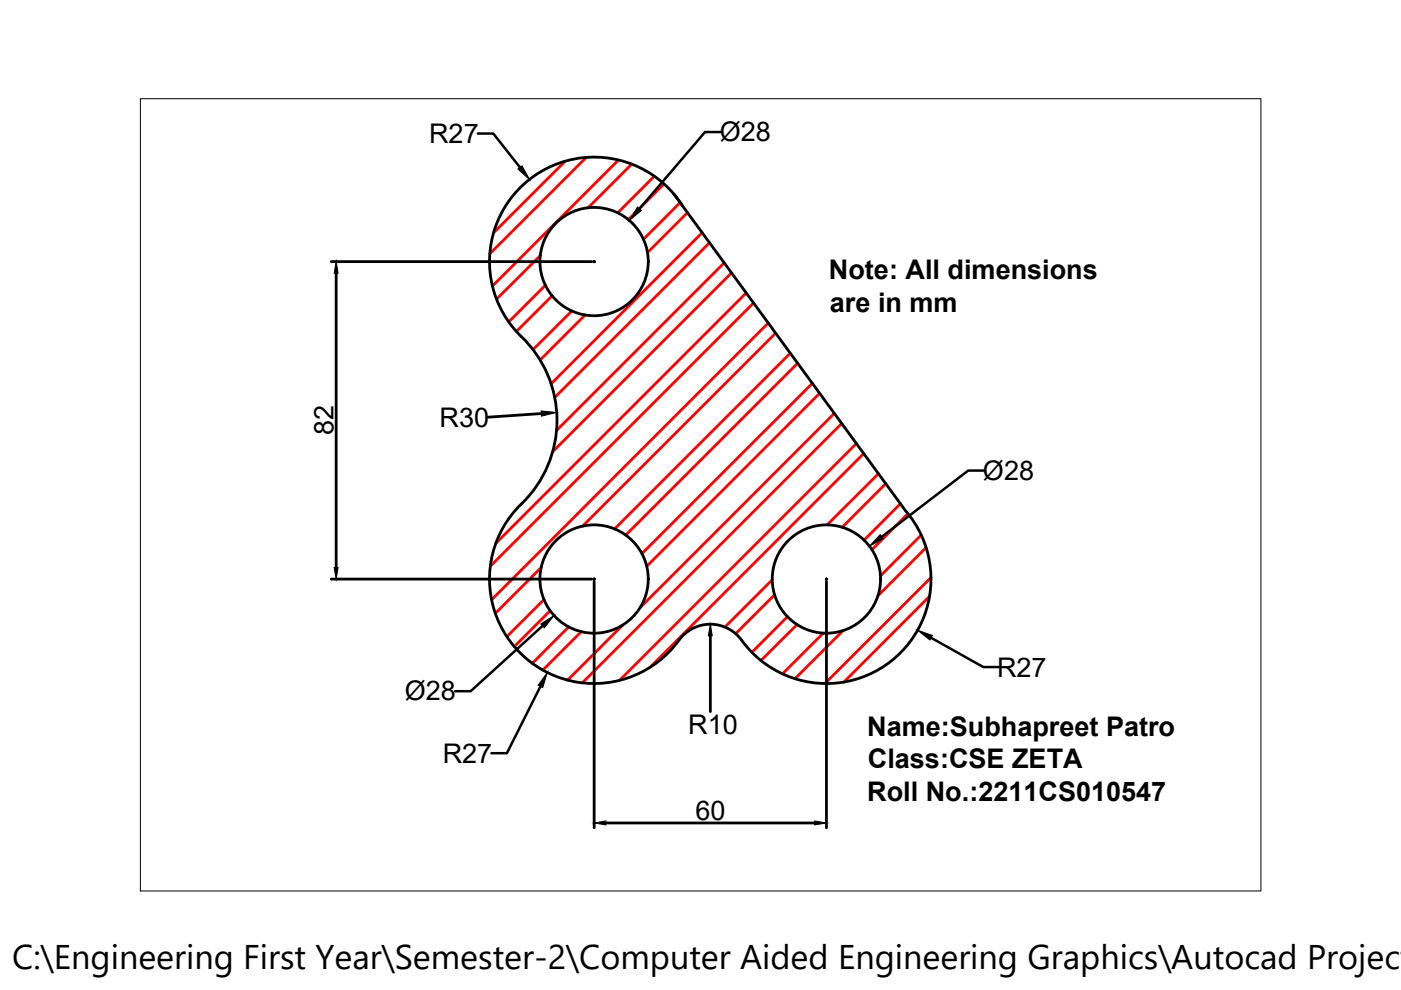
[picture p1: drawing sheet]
<svg xmlns="http://www.w3.org/2000/svg" width="297mm" height="210mm" viewBox="0 0 297 210" stroke-linecap="round" stroke-linejoin="round" font-family="sans-serif">
<!-- layer: 0 -->
<g fill="none" stroke="#f00" stroke-width=".59">
<path d="M119.8 34.2l-15.1 15.1M124.3 33.4l-20.4 20.4M131.1 33.9l-26.7 26.7M133.9 34.8l-9.2 9.3M138.7 37.4l-7.7 7.7M140.8 39l-7.6 7.6M114.6 54.2l-9.3 9.2M144.2 43l-7.8 7.7M145.8 45.1l-8.5 8.4M148.9 49.3l-32.1 32.1M150.4 51.5l-32.8 32.8M153.6 55.7l-35.6 35.6"/>
<path d="M155.1 57.9l-37.9 37.9M115.6 60.5l-7.7 7.7M117.1 62.7l-7.6 7.6M121.2 65.9l-8.2 8.2M124 66.8l-9.5 9.5M158.2 62.1l-53 53.1M159.8 64.2l-55.8 55.8M162.9 68.5l-58.6 58.6M164.5 70.6l-41 41M167.6 74.9l-37.3 37.2M169.1 77l-36.4 36.4M172.2 81.3l-36.1 36.1"/>
<path d="M173.8 83.4l-36.7 36.7M176.9 87.6l-41.1 41.2M178.5 89.8l-55 55M181.6 94l-50.3 50.3M183.1 96.2l-45.4 45.4M186.3 100.4l-10.9 10.9M187.8 102.5l-9.2 9.3M190.9 106.8l-7.7 7.7M192.5 108.9l-7.6 7.6M195.3 113.4l-8.6 8.7M196.3 116.1l-10.2 10.2M114.8 120.3l-9.8 9.7"/>
<path d="M115.3 127.1l-7.8 7.9M116.6 129.5l-7.5 7.6M120.6 132.9l-7.7 7.7M123.2 133.9l-8.1 8.2M132 132.6l-11.7 11.6M163.7 122.9l-10 10.1M164.2 126.1l-8.2 8.3M166.9 130.8l-7.5 7.5M169 132.4l-7.7 7.7M174.5 134.3l-8.6 8.6M178.7 133.7l-10.1 10.2M197.1 126.4l-18.2 18.2"/>
<path d="M197.4 122.5l-22.5 22.4"/>
</g>
<g fill="none" stroke="#000" stroke-width=".59">
<path d="M70.2 55.5h55.3M71.3 57.9v62.4M142.9 41.1l49.2 67.3a22.2 22.2 0 0 1-3.2 31.8 22.2 22.2 0 0 1-31.7-4.5M144.8 43.7a22.2 22.2 0 0 0-33.4-5 22.2 22.2 0 0 0 .2 33.7 24.6 24.6 0 0 1-1 34.4M114.8 87.7l-11.3 .7M110.6 106.8a22.2 22.2 0 0 0 1.2 33 22.2 22.2 0 0 0 32.7-4.7 8.2 8.2 0 0 1 12.7 .6M70.2 122.8h55.3M126 123.3v52.2M150.6 134.8v16.1M175.2 123.3v52.2M128.4 174.5h44.3"/>
<circle cx="126" cy="55.5" r="11.5"/>
<circle cx="126" cy="122.8" r="11.5"/>
<circle cx="175.2" cy="122.8" r="11.5"/>
</g>
<path d="M109.8 35.8l.9-.6 1.6 2.9zM71.3 55.5l.4 2.4h-.8zM135.2 43.9l.8 .7-2.6 2.2zM114.7 87.1l3.3 .4-3.2 .7zM186.6 113.4l.7 .8-3 1.6zM70.9 120.3h.8l-.4 2.5zM114.7 132.3l2.8-1.8-2.1 2.6zM150.6 132.3l.4 2.5h-.8zM194.5 133.6l3.2 1.1-.5 1zM116 142.6l-.9 3.2-1-.5zM126 174.5l2.4-.4v.8zM172.7 174.1l2.5 .4-2.5 .4z" fill="#000" stroke="#000" stroke-width=".21"/>
<path d="M101.3 28.3h3.3l5.6 7.2M152.8 28h-3.3l-13.9 16.3M125.9 55.5h.2M126 55.4v.2M208.6 99.8h-3.3l-18.3 14M115 132.7l-15.2 13.9h-3.3M125.9 122.8h.2M126 122.7v.1M175.1 122.8h.2M175.2 122.7v.1M197.4 135.2l11.1 6.2h3.3M114.6 145.5l-7.1 14.2h-3.3" fill="none" stroke="#000" stroke-width=".53"/>
<path d="M29.8 20.9h237.5v168h-237.5z" fill="none" stroke="#000" stroke-width=".21"/>
<text font-size="7.3" x="2.6" y="205.5">C:\Engineering First Year\Semester-2\Computer Aided Engineering Graphics\Autocad Project</text>
<g font-size="5.7">
<text x="152.6" y="30">Ø28</text>
<text x="91" y="30.4">R27</text>
<text x="175.8" y="59.3">Note: All dimensions</text>
<text x="176" y="66.1">are in mm</text>
<text x="70.7" y="92.3" transform="rotate(-90 70.7 92.3)">82</text>
<text x="93.2" y="90.5">R30</text>
<text x="208.4" y="101.7">Ø28</text>
<text x="211.4" y="143.5">R27</text>
<text x="85.8" y="148.5">Ø28</text>
<text x="145.9" y="155.7">R10</text>
<text x="93.9" y="161.7">R27</text>
<text x="183.9" y="156">Name:Subhapreet Patro</text>
<text x="184" y="162.9">Class:CSE ZETA</text>
<text x="147.4" y="173.9">60</text>
<text x="183.9" y="169.8">Roll No.:2211CS010547</text>
</g>
</svg>
